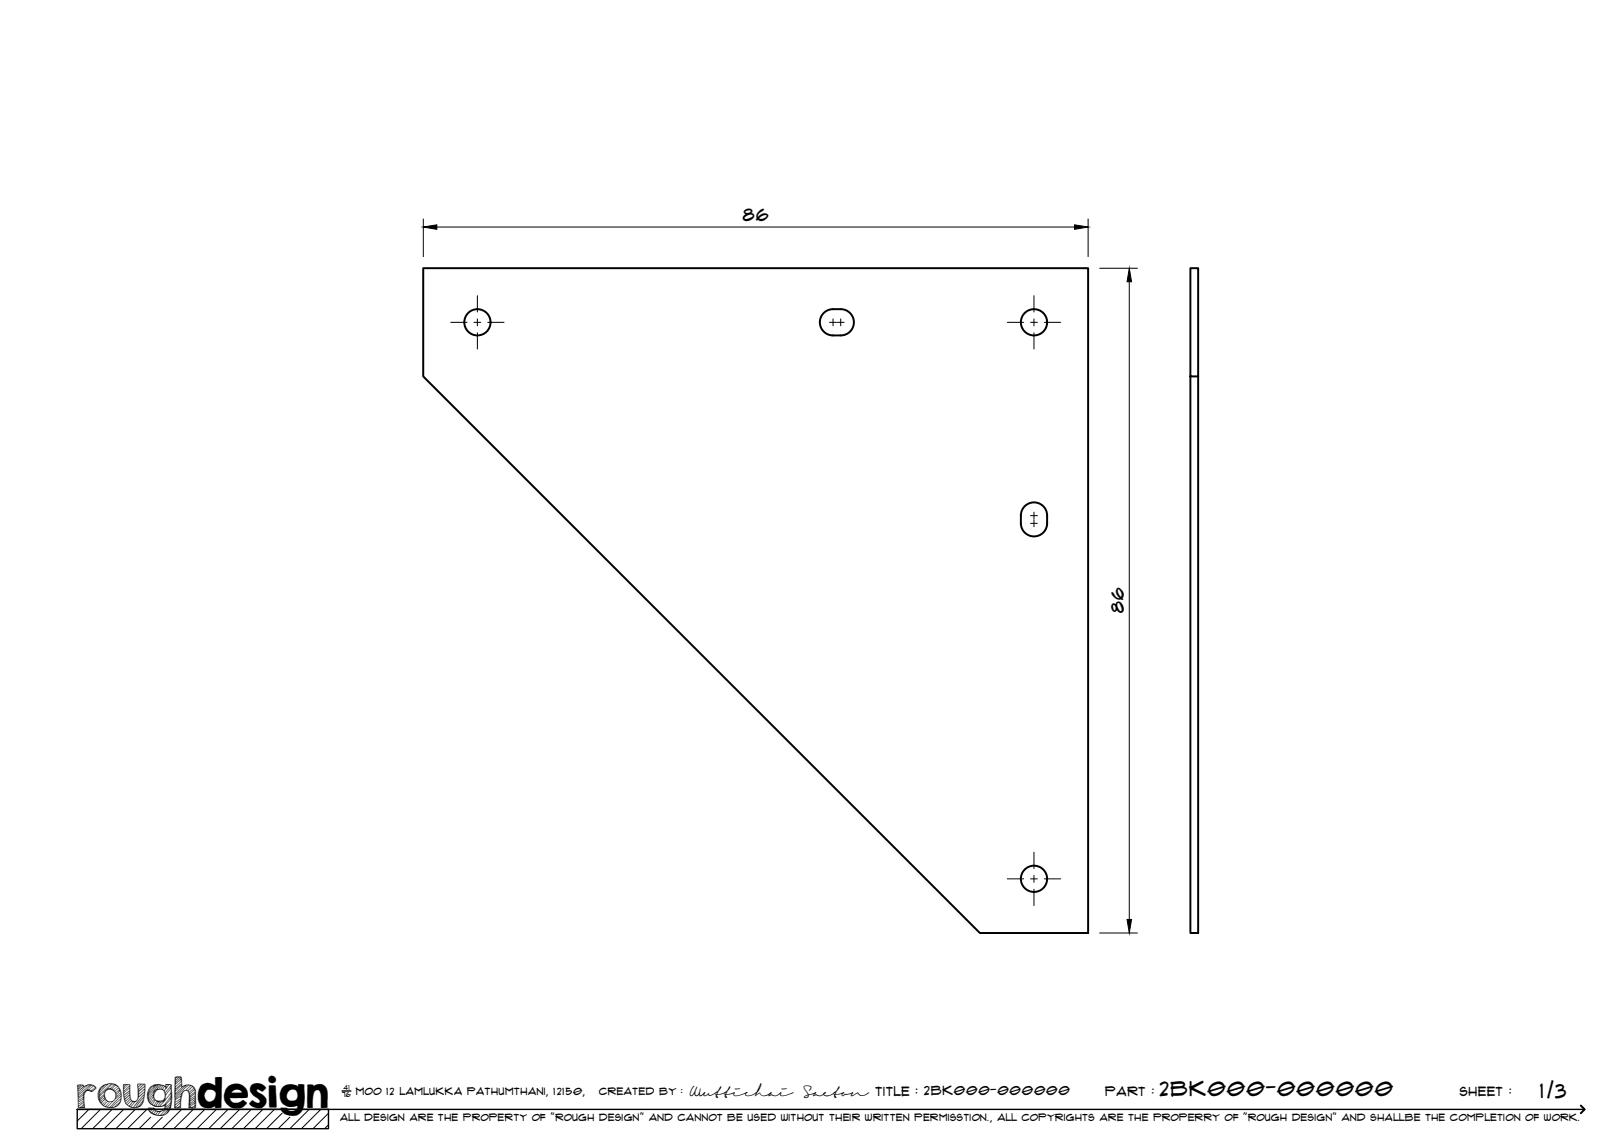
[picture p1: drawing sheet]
<svg xmlns="http://www.w3.org/2000/svg" width="420mm" height="297mm" viewBox="0 0 420 297" stroke-linecap="round" stroke-linejoin="round" font-family="sans-serif">
<!-- layer: Visible -->
<g fill="none" stroke="#000" stroke-width=".51">
<path d="M109.5 69.4h172v172h-28l-144-144zM308 69.4h2v28h-2zM213.1 81a6.2 6.2 0 0 1 6.3-.4 3.4 3.4 0 0 1 1.4 3.8 3.4 3.4 0 0 1-3.3 2.4 5 5 0 0 1-4.4-1 3.4 3.4 0 0 1 0-4.8zM308 97.4v144h2v-144M264.1 135.4a5 5 0 0 1 1-4.4 3.4 3.4 0 0 1 3.7-.8 3.4 3.4 0 0 1 2.1 3.2v2M264.1 135.4a3.4 3.4 0 0 0 3.4 3.4 3.4 3.4 0 0 0 3.4-3.4"/>
<circle cx="123.5" cy="83.4" r="3.4"/>
<circle cx="267.5" cy="83.4" r="3.4"/>
<circle cx="267.5" cy="227.4" r="3.4"/>
</g>
<!-- layer: TitleBlock -->
<path d="M20 287h65v5h-65zM20 287h390M88.5 282.3h2.3" fill="none" stroke="#000" stroke-width=".36"/>
<path d="M409 286.1l1 .9-1 1" fill="none" stroke="#000" stroke-width=".51"/>
<g fill="none" stroke="#000" stroke-width=".26">
<path d="M23 287l-3 3.1M26 287l-5 5M29 287l-5 5M32 287l-5 5M35 287l-5 5M38 287l-5 5M39 289.1l-3 2.9M42 289.1l-3 2.9M47 287l-5 5M50 287l-5 5M53 287l-5 5M56 287l-5 5"/>
<path d="M59 287l-5 5M62 287l-5 5M65 287l-5 5M68 287l-5 5M71 287l-5 5M73 288l-4 4M75 289.1l-3 2.9M80 287l-5 5M83 287l-5 5M85 288l-4 4M85 291l-1 1"/>
</g>
<!-- layer: Smart Centers -->
<g fill="none" stroke="#000" stroke-width=".26">
<path d="M123.5 76.5v4.2M267.5 76.5v4.2M116.6 83.4h4.2M122.6 83.4h1.8M123.5 82.5v1.8M123.5 86.1v4.2M126.2 83.4h4.2M214.6 83.4h1.8M215.5 82.5v1.8M216.6 83.4h1.8M217.5 82.5v1.8M260.6 83.4h4.2"/>
<path d="M266.6 83.4h1.8M267.5 82.5v1.8M267.5 86.1v4.2M270.2 83.4h4.2M266.6 135.4h1.8M266.6 133.4h1.8M267.5 132.5v1.8M267.5 134.5v1.8M260.6 227.4h4.2M266.6 227.4h1.8M267.5 220.5v4.2M267.5 226.5v1.8"/>
<path d="M267.5 230.1v4.2M270.2 227.4h4.2"/>
</g>
<!-- layer: FD_Dimensions -->
<path d="M109.5 56.6v9.8M113 58.7h165M281.5 56.6v9.8M284.5 69.4h9.8M292.2 72.9v165M284.5 241.4h9.8" fill="none" stroke="#000" stroke-width=".26"/>
<path d="M109.5 58.7l3.5-.5v1.1zM278 58.2l3.5 .5-3.5 .6zM292.2 69.4l.6 3.5h-1.2zM291.6 237.9h1.2l-.6 3.5z" fill="#000" stroke="#000" stroke-width=".26"/>
<text font-size="9.7" x="19.9" y="286.8">roughdesign</text>
<g font-size="5.3">
<text x="300.1" y="283.6">2BK000-000000</text>
<text x="398.5" y="284">1/3</text>
</g>
<g font-size="4.6">
<text x="192.2" y="57.3">86</text>
<text x="290.7" y="158.7" transform="rotate(-90 290.7 158.7)">86</text>
</g>
<g font-size="3.4">
<text x="178.3" y="283.5">Wuttichai</text>
<text x="208.1" y="283.5">Saeton title : 2BK000-000000</text>
</g>
<g font-size="3.3">
<text x="286" y="283.5">Part :</text>
<text x="377.7" y="283.5">sheet :</text>
</g>
<g font-size="2.7">
<text x="92.1" y="283.3">moo 12 Lamlukka pathumthani, 12150,</text>
<text x="155" y="283.3">created by :</text>
</g>
<text font-size="2.6" x="88" y="290.1">all design are the property of &quot;rough design&quot; and cannot be used without their written permisstion., all copyrights are the properry of &quot;rough design&quot; and shallbe the completion of work.</text>
<g font-size="1.9">
<text x="88.5" y="283.9">76</text>
<text x="88.9" y="282.1">41</text>
</g>
</svg>
